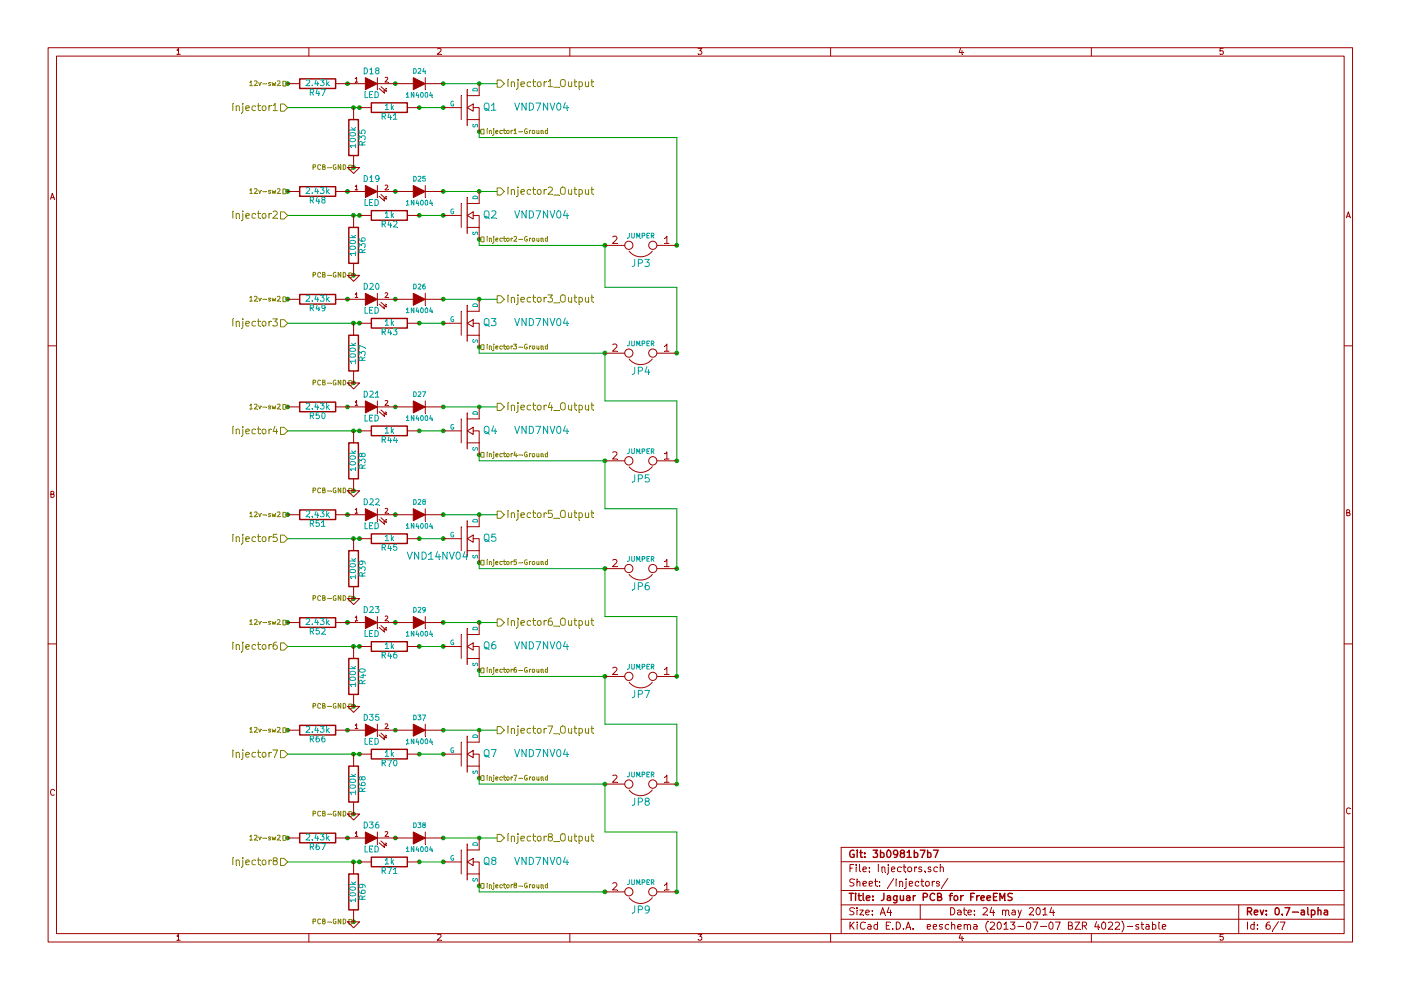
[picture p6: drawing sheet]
EESchema Schematic File Version 2
LIBS:opto
LIBS:power
LIBS:conn
LIBS:transistors
LIBS:device
LIBS:Jaguar
LIBS:Jaguar-cache
EELAYER 27 0
EELAYER END
$Descr A4 11693 8268
encoding utf-8
Sheet 6 7
Title "Jaguar PCB for FreeEMS"
Date "24 may 2014"
Rev "0.7-alpha"
Comp "Git: c4952a2cf0"
Comment1 ""
Comment2 ""
Comment3 ""
Comment4 ""
$EndDescr
Wire Wire Line
	5650 7450 5650 6950
Wire Wire Line
	5650 6950 5050 6950
Wire Wire Line
	5050 6950 5050 6550
Wire Wire Line
	5650 5650 5650 5150
Wire Wire Line
	5650 5150 5050 5150
Wire Wire Line
	5050 5150 5050 4750
Wire Wire Line
	5050 4250 5650 4250
Wire Wire Line
	5050 4250 5050 3850
Wire Wire Line
	5650 2950 5650 2400
Wire Wire Line
	5650 2400 5050 2400
Wire Wire Line
	5050 2400 5050 2050
Wire Wire Line
	5050 3850 4000 3850
Connection ~ 5650 3850
Connection ~ 5050 3850
Connection ~ 5650 4750
Connection ~ 5050 4750
Connection ~ 5050 5650
Connection ~ 5650 5650
Connection ~ 5650 6550
Connection ~ 5050 6550
Wire Wire Line
	4000 5650 5050 5650
Connection ~ 5650 2950
Connection ~ 5050 2950
Connection ~ 5050 2050
Wire Wire Line
	4000 2950 5050 2950
Connection ~ 5650 7450
Connection ~ 5050 7450
Wire Wire Line
	5050 7450 4000 7450
Wire Wire Line
	4000 1150 5650 1150
Wire Wire Line
	4000 6500 4000 6550
Wire Wire Line
	4000 4700 4000 4750
Wire Wire Line
	4000 3850 4000 3800
Wire Wire Line
	4000 1150 4000 1100
Wire Wire Line
	4000 2000 4000 2050
Connection ~ 3700 7000
Connection ~ 2950 7700
Wire Wire Line
	3700 7200 3500 7200
Connection ~ 4000 7000
Connection ~ 4000 7400
Connection ~ 3700 7200
Connection ~ 3500 7200
Connection ~ 3000 7200
Connection ~ 2950 7200
Connection ~ 2900 7000
Connection ~ 3300 7000
Connection ~ 2400 7000
Wire Wire Line
	3000 7200 2400 7200
Wire Wire Line
	4150 7000 3700 7000
Wire Wire Line
	4150 6100 3700 6100
Wire Wire Line
	3000 6300 2400 6300
Connection ~ 2400 6100
Connection ~ 3300 6100
Connection ~ 2900 6100
Connection ~ 2950 6300
Connection ~ 3000 6300
Connection ~ 3500 6300
Connection ~ 3700 6300
Connection ~ 4000 6500
Connection ~ 4000 6100
Wire Wire Line
	3700 6300 3500 6300
Connection ~ 2950 6800
Connection ~ 3700 6100
Wire Wire Line
	2400 1800 3000 1800
Wire Wire Line
	3000 900  2400 900 
Connection ~ 3700 5200
Connection ~ 3700 4300
Wire Wire Line
	4150 4300 3700 4300
Wire Wire Line
	4150 2500 3700 2500
Wire Wire Line
	2400 2700 3000 2700
Wire Wire Line
	3000 3600 2400 3600
Wire Wire Line
	2400 4500 3000 4500
Connection ~ 4000 700 
Connection ~ 2950 5900
Wire Wire Line
	3700 5400 3500 5400
Connection ~ 4000 5200
Connection ~ 4000 5600
Connection ~ 3700 5400
Connection ~ 3500 5400
Connection ~ 3000 5400
Connection ~ 2950 5400
Connection ~ 2950 4500
Connection ~ 3000 4500
Connection ~ 3500 4500
Connection ~ 3700 4500
Connection ~ 4000 4700
Connection ~ 4000 4300
Wire Wire Line
	3700 4500 3500 4500
Connection ~ 2950 5000
Connection ~ 2950 4100
Wire Wire Line
	3700 3600 3500 3600
Connection ~ 4000 3400
Connection ~ 4000 3800
Connection ~ 3700 3600
Connection ~ 3500 3600
Connection ~ 3000 3600
Connection ~ 2950 3600
Connection ~ 2950 3200
Wire Wire Line
	3700 2700 3500 2700
Connection ~ 4000 2500
Connection ~ 4000 2900
Connection ~ 3700 2700
Connection ~ 3500 2700
Connection ~ 3000 2700
Connection ~ 2950 2700
Connection ~ 2950 2300
Wire Wire Line
	3700 1800 3500 1800
Connection ~ 4000 1600
Connection ~ 4000 2000
Connection ~ 3700 1800
Connection ~ 3500 1800
Connection ~ 3000 1800
Connection ~ 2950 1800
Connection ~ 2950 900 
Connection ~ 3000 900 
Connection ~ 3500 900 
Connection ~ 3700 900 
Connection ~ 4000 1100
Wire Wire Line
	3700 900  3500 900 
Connection ~ 2950 1400
Connection ~ 3300 700 
Connection ~ 2900 700 
Connection ~ 2900 1600
Connection ~ 3300 1600
Connection ~ 3300 2500
Connection ~ 2900 2500
Connection ~ 2900 3400
Connection ~ 3300 3400
Connection ~ 3300 4300
Connection ~ 2900 4300
Connection ~ 2900 5200
Connection ~ 3300 5200
Connection ~ 3700 700 
Connection ~ 3700 1600
Connection ~ 2400 5200
Wire Wire Line
	3000 5400 2400 5400
Connection ~ 2400 4300
Connection ~ 2400 3400
Wire Wire Line
	4150 3400 3700 3400
Connection ~ 3700 3400
Connection ~ 3700 2500
Wire Wire Line
	4150 700  3700 700 
Connection ~ 2400 700 
Connection ~ 2400 1600
Connection ~ 2400 2500
Wire Wire Line
	4150 5200 3700 5200
Wire Wire Line
	4150 1600 3700 1600
Wire Wire Line
	4000 2950 4000 2900
Wire Wire Line
	4000 5650 4000 5600
Wire Wire Line
	4000 7450 4000 7400
Wire Wire Line
	5650 1150 5650 2050
Connection ~ 5650 2050
Wire Wire Line
	4000 2050 5050 2050
Wire Wire Line
	4000 6550 5050 6550
Wire Wire Line
	4000 4750 5050 4750
Wire Wire Line
	5050 2950 5050 3350
Wire Wire Line
	5050 3350 5650 3350
Wire Wire Line
	5650 3350 5650 3850
Wire Wire Line
	5650 4250 5650 4750
Wire Wire Line
	5050 5650 5050 6050
Wire Wire Line
	5050 6050 5650 6050
Wire Wire Line
	5650 6050 5650 6550
$Comp
L JUMPER JP9
U 1 1
P 5350 7450
F 0 "JP9" H 5350 7600 60  0000 C CNN
F 1 "JUMPER" H 5350 7370 40  0000 C CNN
F 2 "" H 5350 7450 60  0001 C CNN
F 3 "" H 5350 7450 60  0001 C CNN
	1    5350 7450
	-1   0    0    1   
$EndComp
$Comp
L JUMPER JP8
U 1 1
P 5350 6550
F 0 "JP8" H 5350 6700 60  0000 C CNN
F 1 "JUMPER" H 5350 6470 40  0000 C CNN
F 2 "" H 5350 6550 60  0001 C CNN
F 3 "" H 5350 6550 60  0001 C CNN
	1    5350 6550
	-1   0    0    1   
$EndComp
$Comp
L JUMPER JP7
U 1 1
P 5350 5650
F 0 "JP7" H 5350 5800 60  0000 C CNN
F 1 "JUMPER" H 5350 5570 40  0000 C CNN
F 2 "" H 5350 5650 60  0001 C CNN
F 3 "" H 5350 5650 60  0001 C CNN
	1    5350 5650
	-1   0    0    1   
$EndComp
$Comp
L JUMPER JP6
U 1 1
P 5350 4750
F 0 "JP6" H 5350 4900 60  0000 C CNN
F 1 "JUMPER" H 5350 4670 40  0000 C CNN
F 2 "" H 5350 4750 60  0001 C CNN
F 3 "" H 5350 4750 60  0001 C CNN
	1    5350 4750
	-1   0    0    1   
$EndComp
$Comp
L JUMPER JP5
U 1 1
P 5350 3850
F 0 "JP5" H 5350 4000 60  0000 C CNN
F 1 "JUMPER" H 5350 3770 40  0000 C CNN
F 2 "" H 5350 3850 60  0001 C CNN
F 3 "" H 5350 3850 60  0001 C CNN
	1    5350 3850
	-1   0    0    1   
$EndComp
$Comp
L JUMPER JP4
U 1 1
P 5350 2950
F 0 "JP4" H 5350 3100 60  0000 C CNN
F 1 "JUMPER" H 5350 2870 40  0000 C CNN
F 2 "" H 5350 2950 60  0001 C CNN
F 3 "" H 5350 2950 60  0001 C CNN
	1    5350 2950
	-1   0    0    1   
$EndComp
$Comp
L JUMPER JP3
U 1 1
P 5350 2050
F 0 "JP3" H 5350 2200 60  0000 C CNN
F 1 "JUMPER" H 5350 1970 40  0000 C CNN
F 2 "" H 5350 2050 60  0001 C CNN
F 3 "" H 5350 2050 60  0001 C CNN
	1    5350 2050
	-1   0    0    1   
$EndComp
Text HLabel 4000 7400 2    40   Input ~ 0
Injector8-Ground
Text HLabel 4000 6500 2    40   Input ~ 0
Injector7-Ground
Text HLabel 4000 4700 2    40   Input ~ 0
Injector5-Ground
Text HLabel 4000 5600 2    40   Input ~ 0
Injector6-Ground
Text HLabel 4000 3800 2    40   Input ~ 0
Injector4-Ground
Text HLabel 4000 2900 2    40   Input ~ 0
Injector3-Ground
Text HLabel 4000 2000 2    40   Input ~ 0
Injector2-Ground
Text HLabel 4000 1100 2    40   Input ~ 0
Injector1-Ground
Text HLabel 2950 7700 0    40   Input ~ 0
PCB-GND
Text HLabel 2950 6800 0    40   Input ~ 0
PCB-GND
Text HLabel 2950 5900 0    40   Input ~ 0
PCB-GND
Text HLabel 2950 5000 0    40   Input ~ 0
PCB-GND
Text HLabel 2950 4100 0    40   Input ~ 0
PCB-GND
Text HLabel 2950 3200 0    40   Input ~ 0
PCB-GND
Text HLabel 2950 2300 0    40   Input ~ 0
PCB-GND
Text HLabel 2950 1400 0    40   Input ~ 0
PCB-GND
$Comp
L GND #PWR047
U 1 1
P 2950 5000
F 0 "#PWR047" H 2950 5000 30  0001 C CNN
F 1 "GND" H 2950 4930 30  0001 C CNN
F 2 "" H 2950 5000 60  0001 C CNN
F 3 "" H 2950 5000 60  0001 C CNN
	1    2950 5000
	1    0    0    -1  
$EndComp
$Comp
L GND #PWR048
U 1 1
P 2950 2300
F 0 "#PWR048" H 2950 2300 30  0001 C CNN
F 1 "GND" H 2950 2230 30  0001 C CNN
F 2 "" H 2950 2300 60  0001 C CNN
F 3 "" H 2950 2300 60  0001 C CNN
	1    2950 2300
	1    0    0    -1  
$EndComp
$Comp
L GND #PWR049
U 1 1
P 2950 3200
F 0 "#PWR049" H 2950 3200 30  0001 C CNN
F 1 "GND" H 2950 3130 30  0001 C CNN
F 2 "" H 2950 3200 60  0001 C CNN
F 3 "" H 2950 3200 60  0001 C CNN
	1    2950 3200
	1    0    0    -1  
$EndComp
$Comp
L GND #PWR050
U 1 1
P 2950 4100
F 0 "#PWR050" H 2950 4100 30  0001 C CNN
F 1 "GND" H 2950 4030 30  0001 C CNN
F 2 "" H 2950 4100 60  0001 C CNN
F 3 "" H 2950 4100 60  0001 C CNN
	1    2950 4100
	1    0    0    -1  
$EndComp
$Comp
L GND #PWR051
U 1 1
P 2950 5900
F 0 "#PWR051" H 2950 5900 30  0001 C CNN
F 1 "GND" H 2950 5830 30  0001 C CNN
F 2 "" H 2950 5900 60  0001 C CNN
F 3 "" H 2950 5900 60  0001 C CNN
	1    2950 5900
	1    0    0    -1  
$EndComp
$Comp
L GND #PWR052
U 1 1
P 2950 6800
F 0 "#PWR052" H 2950 6800 30  0001 C CNN
F 1 "GND" H 2950 6730 30  0001 C CNN
F 2 "" H 2950 6800 60  0001 C CNN
F 3 "" H 2950 6800 60  0001 C CNN
	1    2950 6800
	1    0    0    -1  
$EndComp
$Comp
L GND #PWR053
U 1 1
P 2950 7700
F 0 "#PWR053" H 2950 7700 30  0001 C CNN
F 1 "GND" H 2950 7630 30  0001 C CNN
F 2 "" H 2950 7700 60  0001 C CNN
F 3 "" H 2950 7700 60  0001 C CNN
	1    2950 7700
	1    0    0    -1  
$EndComp
$Comp
L GND #PWR054
U 1 1
P 2950 1400
F 0 "#PWR054" H 2950 1400 30  0001 C CNN
F 1 "GND" H 2950 1330 30  0001 C CNN
F 2 "" H 2950 1400 60  0001 C CNN
F 3 "" H 2950 1400 60  0001 C CNN
	1    2950 1400
	1    0    0    -1  
$EndComp
Text HLabel 2400 7200 0    60   Input ~ 0
Injector8
Text HLabel 2400 7000 0    40   Input ~ 0
12v-sw2
$Comp
L DIODE D38
U 1 1
P 3500 7000
F 0 "D38" H 3500 7100 40  0000 C CNN
F 1 "1N4004" H 3500 6900 40  0000 C CNN
F 2 "" H 3500 7000 60  0001 C CNN
F 3 "" H 3500 7000 60  0001 C CNN
	1    3500 7000
	1    0    0    -1  
$EndComp
$Comp
L LED D36
U 1 1
P 3100 7000
F 0 "D36" H 3100 7100 50  0000 C CNN
F 1 "LED" H 3100 6900 50  0000 C CNN
F 2 "" H 3100 7000 60  0001 C CNN
F 3 "" H 3100 7000 60  0001 C CNN
	1    3100 7000
	1    0    0    -1  
$EndComp
$Comp
L R R67
U 1 1
P 2650 7000
F 0 "R67" V 2730 7000 50  0000 C CNN
F 1 "2.43k" V 2650 7000 50  0000 C CNN
F 2 "" H 2650 7000 60  0001 C CNN
F 3 "" H 2650 7000 60  0001 C CNN
	1    2650 7000
	0    1    1    0   
$EndComp
$Comp
L R R69
U 1 1
P 2950 7450
F 0 "R69" V 3030 7450 50  0000 C CNN
F 1 "100k" V 2950 7450 50  0000 C CNN
F 2 "" H 2950 7450 60  0001 C CNN
F 3 "" H 2950 7450 60  0001 C CNN
	1    2950 7450
	1    0    0    -1  
$EndComp
$Comp
L R R71
U 1 1
P 3250 7200
F 0 "R71" V 3330 7200 50  0000 C CNN
F 1 "1k" V 3250 7200 50  0000 C CNN
F 2 "" H 3250 7200 60  0001 C CNN
F 3 "" H 3250 7200 60  0001 C CNN
F 4 "1.00KXBK-ND" H 3250 7200 60  0001 C CNN "Digikey"
	1    3250 7200
	0    1    1    0   
$EndComp
$Comp
L MOSFET_N Q8
U 1 1
P 3900 7200
F 0 "Q8" H 4150 7200 60  0000 R CNN
F 1 "VND7NV04" H 4750 7200 60  0000 R CNN
F 2 "" H 3900 7200 60  0001 C CNN
F 3 "" H 3900 7200 60  0001 C CNN
	1    3900 7200
	1    0    0    -1  
$EndComp
Text HLabel 4150 7000 2    60   Output ~ 0
Injector8_Output
Text HLabel 4150 6100 2    60   Output ~ 0
Injector7_Output
$Comp
L MOSFET_N Q7
U 1 1
P 3900 6300
F 0 "Q7" H 4150 6300 60  0000 R CNN
F 1 "VND7NV04" H 4750 6300 60  0000 R CNN
F 2 "" H 3900 6300 60  0001 C CNN
F 3 "" H 3900 6300 60  0001 C CNN
	1    3900 6300
	1    0    0    -1  
$EndComp
$Comp
L R R70
U 1 1
P 3250 6300
F 0 "R70" V 3330 6300 50  0000 C CNN
F 1 "1k" V 3250 6300 50  0000 C CNN
F 2 "" H 3250 6300 60  0001 C CNN
F 3 "" H 3250 6300 60  0001 C CNN
F 4 "1.00KXBK-ND" H 3250 6300 60  0001 C CNN "Digikey"
	1    3250 6300
	0    1    1    0   
$EndComp
$Comp
L R R68
U 1 1
P 2950 6550
F 0 "R68" V 3030 6550 50  0000 C CNN
F 1 "100k" V 2950 6550 50  0000 C CNN
F 2 "" H 2950 6550 60  0001 C CNN
F 3 "" H 2950 6550 60  0001 C CNN
	1    2950 6550
	1    0    0    -1  
$EndComp
$Comp
L R R66
U 1 1
P 2650 6100
F 0 "R66" V 2730 6100 50  0000 C CNN
F 1 "2.43k" V 2650 6100 50  0000 C CNN
F 2 "" H 2650 6100 60  0001 C CNN
F 3 "" H 2650 6100 60  0001 C CNN
	1    2650 6100
	0    1    1    0   
$EndComp
$Comp
L LED D35
U 1 1
P 3100 6100
F 0 "D35" H 3100 6200 50  0000 C CNN
F 1 "LED" H 3100 6000 50  0000 C CNN
F 2 "" H 3100 6100 60  0001 C CNN
F 3 "" H 3100 6100 60  0001 C CNN
	1    3100 6100
	1    0    0    -1  
$EndComp
$Comp
L DIODE D37
U 1 1
P 3500 6100
F 0 "D37" H 3500 6200 40  0000 C CNN
F 1 "1N4004" H 3500 6000 40  0000 C CNN
F 2 "" H 3500 6100 60  0001 C CNN
F 3 "" H 3500 6100 60  0001 C CNN
	1    3500 6100
	1    0    0    -1  
$EndComp
Text HLabel 2400 6100 0    40   Input ~ 0
12v-sw2
Text HLabel 2400 6300 0    60   Input ~ 0
Injector7
Text HLabel 2400 5400 0    60   Input ~ 0
Injector6
Text HLabel 2400 4500 0    60   Input ~ 0
Injector5
Text HLabel 2400 3600 0    60   Input ~ 0
Injector4
Text HLabel 2400 900  0    60   Input ~ 0
Injector1
Text HLabel 2400 5200 0    40   Input ~ 0
12v-sw2
Text HLabel 2400 4300 0    40   Input ~ 0
12v-sw2
Text HLabel 2400 3400 0    40   Input ~ 0
12v-sw2
Text HLabel 2400 2500 0    40   Input ~ 0
12v-sw2
Text HLabel 2400 1600 0    40   Input ~ 0
12v-sw2
Text HLabel 2400 2700 0    60   Input ~ 0
Injector3
$Comp
L DIODE D29
U 1 1
P 3500 5200
F 0 "D29" H 3500 5300 40  0000 C CNN
F 1 "1N4004" H 3500 5100 40  0000 C CNN
F 2 "" H 3500 5200 60  0001 C CNN
F 3 "" H 3500 5200 60  0001 C CNN
	1    3500 5200
	1    0    0    -1  
$EndComp
$Comp
L DIODE D28
U 1 1
P 3500 4300
F 0 "D28" H 3500 4400 40  0000 C CNN
F 1 "1N4004" H 3500 4200 40  0000 C CNN
F 2 "" H 3500 4300 60  0001 C CNN
F 3 "" H 3500 4300 60  0001 C CNN
	1    3500 4300
	1    0    0    -1  
$EndComp
$Comp
L DIODE D27
U 1 1
P 3500 3400
F 0 "D27" H 3500 3500 40  0000 C CNN
F 1 "1N4004" H 3500 3300 40  0000 C CNN
F 2 "" H 3500 3400 60  0001 C CNN
F 3 "" H 3500 3400 60  0001 C CNN
	1    3500 3400
	1    0    0    -1  
$EndComp
$Comp
L DIODE D26
U 1 1
P 3500 2500
F 0 "D26" H 3500 2600 40  0000 C CNN
F 1 "1N4004" H 3500 2400 40  0000 C CNN
F 2 "" H 3500 2500 60  0001 C CNN
F 3 "" H 3500 2500 60  0001 C CNN
	1    3500 2500
	1    0    0    -1  
$EndComp
$Comp
L DIODE D25
U 1 1
P 3500 1600
F 0 "D25" H 3500 1700 40  0000 C CNN
F 1 "1N4004" H 3500 1500 40  0000 C CNN
F 2 "" H 3500 1600 60  0001 C CNN
F 3 "" H 3500 1600 60  0001 C CNN
	1    3500 1600
	1    0    0    -1  
$EndComp
$Comp
L DIODE D24
U 1 1
P 3500 700
F 0 "D24" H 3500 800 40  0000 C CNN
F 1 "1N4004" H 3500 600 40  0000 C CNN
F 2 "" H 3500 700 60  0001 C CNN
F 3 "" H 3500 700 60  0001 C CNN
	1    3500 700 
	1    0    0    -1  
$EndComp
$Comp
L LED D23
U 1 1
P 3100 5200
F 0 "D23" H 3100 5300 50  0000 C CNN
F 1 "LED" H 3100 5100 50  0000 C CNN
F 2 "" H 3100 5200 60  0001 C CNN
F 3 "" H 3100 5200 60  0001 C CNN
	1    3100 5200
	1    0    0    -1  
$EndComp
$Comp
L R R52
U 1 1
P 2650 5200
F 0 "R52" V 2730 5200 50  0000 C CNN
F 1 "2.43k" V 2650 5200 50  0000 C CNN
F 2 "" H 2650 5200 60  0001 C CNN
F 3 "" H 2650 5200 60  0001 C CNN
	1    2650 5200
	0    1    1    0   
$EndComp
$Comp
L R R51
U 1 1
P 2650 4300
F 0 "R51" V 2730 4300 50  0000 C CNN
F 1 "2.43k" V 2650 4300 50  0000 C CNN
F 2 "" H 2650 4300 60  0001 C CNN
F 3 "" H 2650 4300 60  0001 C CNN
	1    2650 4300
	0    1    1    0   
$EndComp
$Comp
L LED D22
U 1 1
P 3100 4300
F 0 "D22" H 3100 4400 50  0000 C CNN
F 1 "LED" H 3100 4200 50  0000 C CNN
F 2 "" H 3100 4300 60  0001 C CNN
F 3 "" H 3100 4300 60  0001 C CNN
	1    3100 4300
	1    0    0    -1  
$EndComp
$Comp
L LED D21
U 1 1
P 3100 3400
F 0 "D21" H 3100 3500 50  0000 C CNN
F 1 "LED" H 3100 3300 50  0000 C CNN
F 2 "" H 3100 3400 60  0001 C CNN
F 3 "" H 3100 3400 60  0001 C CNN
	1    3100 3400
	1    0    0    -1  
$EndComp
$Comp
L R R50
U 1 1
P 2650 3400
F 0 "R50" V 2730 3400 50  0000 C CNN
F 1 "2.43k" V 2650 3400 50  0000 C CNN
F 2 "" H 2650 3400 60  0001 C CNN
F 3 "" H 2650 3400 60  0001 C CNN
	1    2650 3400
	0    1    1    0   
$EndComp
$Comp
L R R49
U 1 1
P 2650 2500
F 0 "R49" V 2730 2500 50  0000 C CNN
F 1 "2.43k" V 2650 2500 50  0000 C CNN
F 2 "" H 2650 2500 60  0001 C CNN
F 3 "" H 2650 2500 60  0001 C CNN
	1    2650 2500
	0    1    1    0   
$EndComp
$Comp
L LED D20
U 1 1
P 3100 2500
F 0 "D20" H 3100 2600 50  0000 C CNN
F 1 "LED" H 3100 2400 50  0000 C CNN
F 2 "" H 3100 2500 60  0001 C CNN
F 3 "" H 3100 2500 60  0001 C CNN
	1    3100 2500
	1    0    0    -1  
$EndComp
$Comp
L LED D19
U 1 1
P 3100 1600
F 0 "D19" H 3100 1700 50  0000 C CNN
F 1 "LED" H 3100 1500 50  0000 C CNN
F 2 "" H 3100 1600 60  0001 C CNN
F 3 "" H 3100 1600 60  0001 C CNN
	1    3100 1600
	1    0    0    -1  
$EndComp
$Comp
L R R48
U 1 1
P 2650 1600
F 0 "R48" V 2730 1600 50  0000 C CNN
F 1 "2.43k" V 2650 1600 50  0000 C CNN
F 2 "" H 2650 1600 60  0001 C CNN
F 3 "" H 2650 1600 60  0001 C CNN
	1    2650 1600
	0    1    1    0   
$EndComp
Text HLabel 2400 700  0    40   Input ~ 0
12v-sw2
$Comp
L R R47
U 1 1
P 2650 700
F 0 "R47" V 2730 700 50  0000 C CNN
F 1 "2.43k" V 2650 700 50  0000 C CNN
F 2 "" H 2650 700 60  0001 C CNN
F 3 "" H 2650 700 60  0001 C CNN
	1    2650 700 
	0    1    1    0   
$EndComp
$Comp
L LED D18
U 1 1
P 3100 700
F 0 "D18" H 3100 800 50  0000 C CNN
F 1 "LED" H 3100 600 50  0000 C CNN
F 2 "" H 3100 700 60  0001 C CNN
F 3 "" H 3100 700 60  0001 C CNN
	1    3100 700 
	1    0    0    -1  
$EndComp
$Comp
L R R40
U 1 1
P 2950 5650
F 0 "R40" V 3030 5650 50  0000 C CNN
F 1 "100k" V 2950 5650 50  0000 C CNN
F 2 "" H 2950 5650 60  0001 C CNN
F 3 "" H 2950 5650 60  0001 C CNN
	1    2950 5650
	1    0    0    -1  
$EndComp
$Comp
L R R46
U 1 1
P 3250 5400
F 0 "R46" V 3330 5400 50  0000 C CNN
F 1 "1k" V 3250 5400 50  0000 C CNN
F 2 "" H 3250 5400 60  0001 C CNN
F 3 "" H 3250 5400 60  0001 C CNN
F 4 "1.00KXBK-ND" H 3250 5400 60  0001 C CNN "Digikey"
	1    3250 5400
	0    1    1    0   
$EndComp
$Comp
L MOSFET_N Q6
U 1 1
P 3900 5400
F 0 "Q6" H 4150 5400 60  0000 R CNN
F 1 "VND7NV04" H 4750 5400 60  0000 R CNN
F 2 "" H 3900 5400 60  0001 C CNN
F 3 "" H 3900 5400 60  0001 C CNN
	1    3900 5400
	1    0    0    -1  
$EndComp
$Comp
L MOSFET_N Q5
U 1 1
P 3900 4500
F 0 "Q5" H 4150 4500 60  0000 R CNN
F 1 "VND14NV04" H 3910 4350 60  0000 R CNN
F 2 "" H 3900 4500 60  0001 C CNN
F 3 "" H 3900 4500 60  0001 C CNN
	1    3900 4500
	1    0    0    -1  
$EndComp
$Comp
L R R45
U 1 1
P 3250 4500
F 0 "R45" V 3330 4500 50  0000 C CNN
F 1 "1k" V 3250 4500 50  0000 C CNN
F 2 "" H 3250 4500 60  0001 C CNN
F 3 "" H 3250 4500 60  0001 C CNN
F 4 "1.00KXBK-ND" H 3250 4500 60  0001 C CNN "Digikey"
	1    3250 4500
	0    1    1    0   
$EndComp
$Comp
L R R39
U 1 1
P 2950 4750
F 0 "R39" V 3030 4750 50  0000 C CNN
F 1 "100k" V 2950 4750 50  0000 C CNN
F 2 "" H 2950 4750 60  0001 C CNN
F 3 "" H 2950 4750 60  0001 C CNN
	1    2950 4750
	1    0    0    -1  
$EndComp
$Comp
L R R38
U 1 1
P 2950 3850
F 0 "R38" V 3030 3850 50  0000 C CNN
F 1 "100k" V 2950 3850 50  0000 C CNN
F 2 "" H 2950 3850 60  0001 C CNN
F 3 "" H 2950 3850 60  0001 C CNN
	1    2950 3850
	1    0    0    -1  
$EndComp
$Comp
L R R44
U 1 1
P 3250 3600
F 0 "R44" V 3330 3600 50  0000 C CNN
F 1 "1k" V 3250 3600 50  0000 C CNN
F 2 "" H 3250 3600 60  0001 C CNN
F 3 "" H 3250 3600 60  0001 C CNN
F 4 "1.00KXBK-ND" H 3250 3600 60  0001 C CNN "Digikey"
	1    3250 3600
	0    1    1    0   
$EndComp
$Comp
L MOSFET_N Q4
U 1 1
P 3900 3600
F 0 "Q4" H 4150 3600 60  0000 R CNN
F 1 "VND7NV04" H 4750 3600 60  0000 R CNN
F 2 "" H 3900 3600 60  0001 C CNN
F 3 "" H 3900 3600 60  0001 C CNN
	1    3900 3600
	1    0    0    -1  
$EndComp
$Comp
L R R37
U 1 1
P 2950 2950
F 0 "R37" V 3030 2950 50  0000 C CNN
F 1 "100k" V 2950 2950 50  0000 C CNN
F 2 "" H 2950 2950 60  0001 C CNN
F 3 "" H 2950 2950 60  0001 C CNN
	1    2950 2950
	1    0    0    -1  
$EndComp
$Comp
L R R43
U 1 1
P 3250 2700
F 0 "R43" V 3330 2700 50  0000 C CNN
F 1 "1k" V 3250 2700 50  0000 C CNN
F 2 "" H 3250 2700 60  0001 C CNN
F 3 "" H 3250 2700 60  0001 C CNN
F 4 "1.00KXBK-ND" H 3250 2700 60  0001 C CNN "Digikey"
	1    3250 2700
	0    1    1    0   
$EndComp
$Comp
L MOSFET_N Q3
U 1 1
P 3900 2700
F 0 "Q3" H 4150 2700 60  0000 R CNN
F 1 "VND7NV04" H 4750 2700 60  0000 R CNN
F 2 "" H 3900 2700 60  0001 C CNN
F 3 "" H 3900 2700 60  0001 C CNN
	1    3900 2700
	1    0    0    -1  
$EndComp
$Comp
L R R36
U 1 1
P 2950 2050
F 0 "R36" V 3030 2050 50  0000 C CNN
F 1 "100k" V 2950 2050 50  0000 C CNN
F 2 "" H 2950 2050 60  0001 C CNN
F 3 "" H 2950 2050 60  0001 C CNN
	1    2950 2050
	1    0    0    -1  
$EndComp
$Comp
L R R42
U 1 1
P 3250 1800
F 0 "R42" V 3330 1800 50  0000 C CNN
F 1 "1k" V 3250 1800 50  0000 C CNN
F 2 "" H 3250 1800 60  0001 C CNN
F 3 "" H 3250 1800 60  0001 C CNN
F 4 "1.00KXBK-ND" H 3250 1800 60  0001 C CNN "Digikey"
	1    3250 1800
	0    1    1    0   
$EndComp
$Comp
L MOSFET_N Q2
U 1 1
P 3900 1800
F 0 "Q2" H 4150 1800 60  0000 R CNN
F 1 "VND7NV04" H 4750 1800 60  0000 R CNN
F 2 "" H 3900 1800 60  0001 C CNN
F 3 "" H 3900 1800 60  0001 C CNN
	1    3900 1800
	1    0    0    -1  
$EndComp
Text HLabel 4150 5200 2    60   Output ~ 0
Injector6_Output
Text HLabel 4150 4300 2    60   Output ~ 0
Injector5_Output
Text HLabel 4150 3400 2    60   Output ~ 0
Injector4_Output
Text HLabel 4150 2500 2    60   Output ~ 0
Injector3_Output
Text HLabel 2400 1800 0    60   Input ~ 0
Injector2
Text HLabel 4150 1600 2    60   Output ~ 0
Injector2_Output
Text HLabel 4150 700  2    60   Output ~ 0
Injector1_Output
$Comp
L MOSFET_N Q1
U 1 1
P 3900 900
F 0 "Q1" H 4150 900 60  0000 R CNN
F 1 "VND7NV04" H 4750 900 60  0000 R CNN
F 2 "" H 3900 900 60  0001 C CNN
F 3 "" H 3900 900 60  0001 C CNN
	1    3900 900 
	1    0    0    -1  
$EndComp
$Comp
L R R41
U 1 1
P 3250 900
F 0 "R41" V 3330 900 50  0000 C CNN
F 1 "1k" V 3250 900 50  0000 C CNN
F 2 "" H 3250 900 60  0001 C CNN
F 3 "" H 3250 900 60  0001 C CNN
F 4 "1.00KXBK-ND" H 3250 900 60  0001 C CNN "Digikey"
	1    3250 900 
	0    1    1    0   
$EndComp
$Comp
L R R35
U 1 1
P 2950 1150
F 0 "R35" V 3030 1150 50  0000 C CNN
F 1 "100k" V 2950 1150 50  0000 C CNN
F 2 "" H 2950 1150 60  0001 C CNN
F 3 "" H 2950 1150 60  0001 C CNN
	1    2950 1150
	1    0    0    -1  
$EndComp
$EndSCHEMATC
